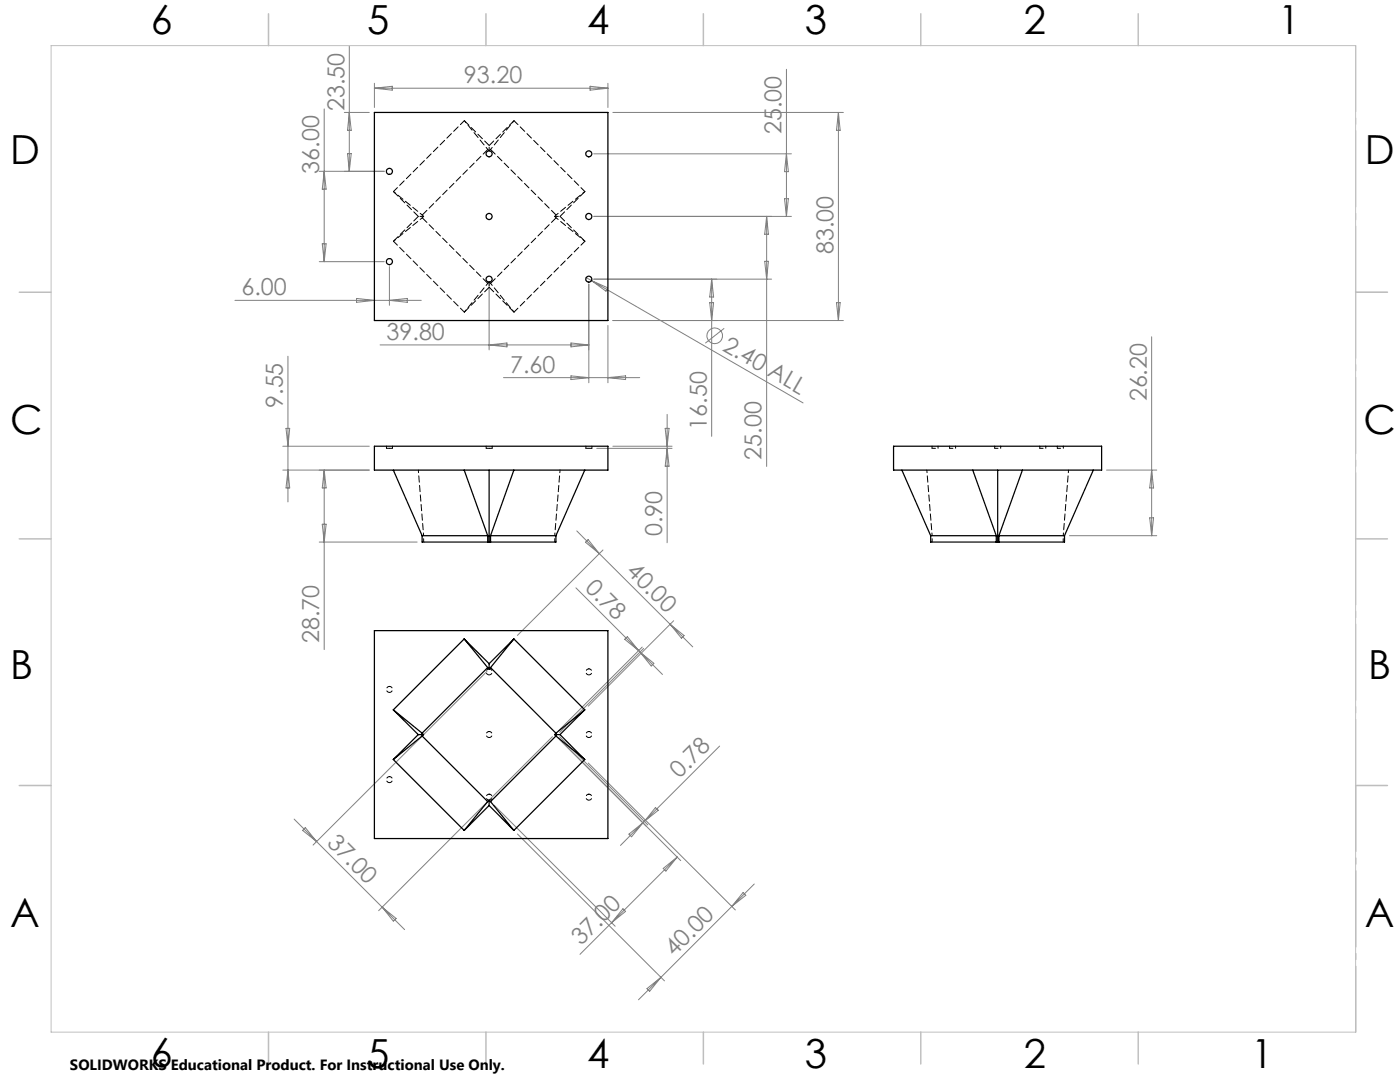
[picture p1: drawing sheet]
<svg xmlns="http://www.w3.org/2000/svg" width="279mm" height="216mm" viewBox="0 0 279 216" stroke-linecap="round" stroke-linejoin="round" font-family="sans-serif">
<g fill="none" stroke="#808080" stroke-width=".2">
<path d="M69.7 9.2v25M74.7 16.6v4.8M74.7 17.6h46.6M74.7 17.6l3.6-.4v.8zM117.8 17.2l3.5 .4-3.5 .4zM121.3 16.6v4.8M157 13.8v29.4M63.7 34.2h13M64.7 21.7v30.5M64.7 34.2l.4 3.5h-.8zM68.7 22.4h5M69.4 30.7h.7l-.4 3.5z"/>
<path d="M69.7 22.4l.4 3.6h-.7zM118.5 30.7h39.4M122.3 22.4h46M156.6 39.7h.7l-.3 3.5zM157 30.7l.3 3.6h-.7zM167.3 22.4l.4 3.6h-.8zM167.3 22.4v41.6M46.9 59.9h37.2M63.7 52.2h13M64.3 48.6h.8l-.4 3.6zM71.2 59.5l3.5 .4-3.5 .4zM77.7 53.2v7.7"/>
<path d="M77.7 59.9l3.6-.4v.8zM97.6 56.7v13.1M117 55.4l1 .6M117.5 56.7v19.7M118 56l42.3 24.4M118 56l3.3 1.4-.4 .7zM118.5 55.7h35.5M118.5 43.2h39.4M142 55.7v31.4M142 55.7l.4 3.6h-.8zM152.6 52.1h.8l-.4 3.6zM153 43.2v49.9"/>
<path d="M153 43.2l.4 3.5h-.8zM57.5 71.1v29.1M75.8 68.8h41.7M97.6 68.8l3.6-.4v.8zM100.5 75.4h27.2M113.9 75l3.6 .4-3.6 .3zM113.9 68.4l3.6 .4-3.6 .4zM121.3 64.9v11.5M121.3 75.4l3.5-.4v.7zM141.6 60.4h.8l-.4 3.6zM144.5 65.5l-3.7 3M166.9 60.4h.8l-.4 3.6z"/>
<path d="M168.3 64h-46M229.8 67.2v39.7M56.4 93.8h17.3M56.4 89h17.3M57.1 85.5h.7l-.3 3.5zM57.5 93.8l.3 3.6h-.7zM64.7 93.8l.4 3.6h-.8zM64.7 93.8v35.8M119.1 89.5h15M122.3 89h11.8M132.8 85.5h.7l-.4 3.5zM133.1 82.7v25.6"/>
<path d="M133.1 89.5l.4 3.5h-.7zM220.8 93.8h10.1M229.8 93.8l.4 3.6h-.8zM63.7 108.2h19.6M64.3 104.6h.8l-.4 3.6zM114.9 117.3l12.6 12.5M115.1 105.9l4.5 4.6M116.8 108.2l.6-.5 2.2 2.8zM119.6 110.5l18.7 18.6M120.3 109.7l-17 17.1M213.4 106.9h17.5M229.4 103.3h.8l-.4 3.6z"/>
<path d="M97.2 133.9l-34.7 34.7M124.7 127.6l.5-.6 2.3 2.8zM127.5 129.8l.2 .3M127.7 130.1l4.5 4.5M127.7 130.1l2.8 2.3-.5 .5zM128.2 129.1l-16.8 16.8M128.4 129.4l-16.7 16.8M133.7 124.6l2.8 2.2-.5 .6zM134.4 123.9l-17 17M110.2 147l-34.6 34.7M111.4 147.3l24.5 24.4M111.7 147l17.6 17.6"/>
<path d="M117.4 152.3l29.4 29.3M143.6 148.9l-15.3 15.3M58.7 163.4l17.6 17.6M60.9 165.1l2.3 2.8-2.8-2.2zM98.6 160.7l24.2 24.1M103.3 166.4l29.3 29.3M125.5 166.4l2.8-2.2-2.3 2.8zM128.3 164.2l-4.5 4.5M130.8 161.1l.6 .6-2.8 2.2zM132.4 173.3l2.7-2.3-2.2 2.8zM135.1 171l-19.4 19.4M148.3 178.1l.5 .5-2.7 2.3z"/>
<path d="M150.5 176.4l-23.1 23.1M76.3 181l4.5 4.5M76.3 181l2.8 2.3-.6 .5zM124.3 181.3l.5 .6-2.7 2.2zM129.1 197.3l2.8-2.3-2.3 2.8z"/>
<circle cx="142.6" cy="67" r="1.55"/>
</g>
<path d="M270.6 9.1v49.2M270.6 58.3v49.2M270.6 107.5v49.2M270.6 156.7v49.2" fill="none" stroke="#c0c0c0" stroke-width=".2" stroke-dasharray="15.2 1.3 1.3 1.3" stroke-dashoffset="2.1"/>
<path d="M10.2 9.1h260.3v196.9h-260.3zM270.5 58.3h6.4M270.5 156.7h6.4" fill="none" stroke="#c0c0c0" stroke-width=".2"/>
<g fill="none" stroke="#c0c0c0" stroke-width=".3">
<path d="M53.6 2.8v6.3M97 2.8v6.3M140.4 2.8v6.3M183.8 2.8v6.3M227.2 2.8v6.3M3.8 58.3h6.4M270.5 58.3h6.4M3.8 107.5h6.4M270.5 107.5h6.4M3.8 156.7h6.4M270.5 156.7h6.4M53.6 206v6.3"/>
<path d="M97 206v6.3M140.4 206v6.3M183.8 206v6.3M227.2 206v6.3"/>
</g>
<g fill="none" stroke="#000" stroke-width=".25">
<path d="M74.7 22.4h46.6v41.6h-46.6zM74.7 89h46.6v4.8h-46.6zM78.5 93.8l5.7 13.1M92.6 93.8l4.7 13.1v1.3M97.6 93.8v14.4M102.6 93.8l-4.7 13.1v1.3M116.7 93.8l-5.8 13.1M178.3 89h41.6v4.8h-41.6zM180 93.8l5.7 13.1M194.1 93.8l4.7 13.1v1.3M199.1 93.8v14.4M204 93.8l-4.6 13.1v1.3"/>
<path d="M218.2 93.8l-5.8 13.1M84.2 106.9h26.7M84.2 106.9v1.3h26.7v-1.3M185.7 106.9h26.7M185.7 106.9v1.3h26.7v-1.3M74.7 125.8h46.6v41.5h-46.6zM92.6 127.5l-14.1 14.1M92.6 127.5l4.7 5.7M92.6 127.5l5 4.9M97.3 133.2l.3 .3M97.3 133.2l-13.1 13.1M97.6 132.4v1.1"/>
<path d="M97.9 133.2l-.3 .3M97.9 133.2l13 13.1M102.6 127.5l-5 4.9M102.6 127.5l-4.7 5.7M102.6 127.5l14.1 14.1M78.5 151.6l14.1 14.1M78.5 141.6l5.7 4.7M78.5 141.6l5 5M83.5 146.6h1M83.5 146.6l-5 5M84.2 146.3l.3 .3M84.2 146.9l13.1 13"/>
<path d="M84.2 146.9l-5.7 4.7M84.5 146.6l-.3 .3M97.3 159.9l-4.7 5.8M97.6 159.7v1M97.6 159.7l.3 .2M97.6 159.7l-.3 .2M97.9 159.9l4.7 5.8M110.7 146.6l.2 .3M110.7 146.6h1.1M110.9 146.3l-.2 .3M110.9 146.9l-13 13M110.9 146.9l5.8 4.7"/>
<path d="M111.8 146.6l4.9 5M116.7 151.6l-14.1 14.1M116.7 141.6l-4.9 5M116.7 141.6l-5.8 4.7M97.6 160.7l5 5M97.6 160.7l-5 5"/>
<circle cx="77.7" cy="34.2" r=".6"/>
<circle cx="97.6" cy="30.7" r=".6"/>
<circle cx="117.5" cy="30.7" r=".6"/>
<circle cx="77.7" cy="52.2" r=".6"/>
<circle cx="97.6" cy="43.2" r=".61"/>
<circle cx="97.6" cy="55.7" r=".6"/>
<circle cx="117.5" cy="43.2" r=".61"/>
<circle cx="117.5" cy="55.7" r=".6"/>
</g>
<g fill="none" stroke="#000" stroke-width=".2" stroke-dasharray="1.3 .6">
<path d="M92.7 24.1l4.9 4.9M97.4 29.8l.2 .3M97.6 29l5-4.9M97.6 30.1l.3-.3M97.9 29.8l13.1 13.1M116.7 38.2l-4.9 5M78.5 48.1l5-4.9M83.5 43.2l-5-5M84.3 42.9l13.1-13.1M84.3 43.5l.2-.3M84.5 43.2l-.2-.3M97.4 56.5l-13.1-13"/>
<path d="M97.6 57.3l-4.9 5M97.6 56.3l-.2 .2M97.9 56.5l-.3-.2M110.7 43.2l.3 .3M111 43.5l-13.1 13M111 42.9l-.3 .3M111.8 43.2l4.9 4.9M102.6 62.3l-5-5M77.1 89.5h.6M77.1 89v.5M77.7 89.5h.6M78.3 89.5v-.5"/>
<path d="M97 89.5h.6M97 89v.5M97.6 89.5h.6M98.2 89.5v-.5M116.9 89.5h.6M116.9 89v.5M117.5 89.5h.6M118.1 89.5v-.5M186 89v.5M187.2 89.5v-.5M189.5 89v.5M190.7 89.5v-.5"/>
<path d="M198.5 89v.5M199.7 89.5v-.5M207.5 89v.5M208.7 89.5v-.5M211 89v.5M212.2 89.5v-.5"/>
</g>
<g fill="none" stroke="#000" stroke-width=".2" stroke-dasharray="1.3 .6" stroke-dashoffset=".7">
<path d="M97.4 29.8l-4.7-5.7M97.9 29.8l4.7-5.7M84.3 42.9l-5.8-4.7M84.3 43.5l-5.8 4.6M97.4 56.5l-4.7 5.8M97.9 56.5l4.7 5.8M111 42.9l5.7-4.7M111 43.5l5.7 4.6M84.5 106.9l-1-13.1M110.7 106.9l1.1-13.1M186 106.9l-1-13.1M212.2 106.9l1.1-13.1"/>
<path d="M77.7 137a.6 .6 0 0 1 .6 .8 .6 .6 0 0 1-1 .2 .6 .6 0 0 1 .3-1h.1M97.6 133.5a.6 .6 0 0 1 .6 .8 .6 .6 0 0 1-1 .2 .6 .6 0 0 1 .3-1h.1M117.5 133.5a.6 .6 0 0 1 .6 .8 .6 .6 0 0 1-1 .2 .6 .6 0 0 1 .3-1h.1M77.7 155a.6 .6 0 0 1 .6 .8 .6 .6 0 0 1-1 .2 .6 .6 0 0 1 .3-1h.1M97.6 158.5a.6 .6 0 0 1 .6 .8 .6 .6 0 0 1-1 .2 .6 .6 0 0 1 .3-1h.1M97.6 146a.6 .6 0 0 1 .6 .8 .6 .6 0 0 1-1 .2 .6 .6 0 0 1 .3-1h.1M117.5 158.5a.6 .6 0 0 1 .6 .8 .6 .6 0 0 1-1 .2 .6 .6 0 0 1 .3-1h.1M117.5 146a.6 .6 0 0 1 .6 .8 .6 .6 0 0 1-1 .2 .6 .6 0 0 1 .3-1h.1"/>
</g>
<path d="M186 89.5h1.2M189.5 89.5h1.2M198.5 89.5h1.2M207.5 89.5h1.2M211 89.5h1.2M84.5 108.1v-1.2M110.7 108.1v-1.2M186 108.1v-1.2M212.2 108.1v-1.2" fill="none" stroke="#000" stroke-width=".2" stroke-dasharray="1.3 .6" stroke-dashoffset=".6"/>
<path d="M97.6 30.1v-1.1M84.5 43.2h-1M97.6 56.3v1M110.7 43.2h1.1" fill="none" stroke="#000" stroke-width=".2" stroke-dasharray="1.3 .6" stroke-dashoffset=".5"/>
<path d="M78.5 38.2l14.2-14.1M102.6 24.1l14.1 14.1M116.7 48.1l-14.1 14.2M92.7 62.3l-14.2-14.2" fill="none" stroke="#000" stroke-width=".2" stroke-dasharray="1.3 .6" stroke-dashoffset=".2"/>
<g font-size="8">
<text x="30.1" y="6.8">6</text>
<text x="73.3" y="6.9">5</text>
<text x="117.2" y="6.9">4</text>
<text x="160.6" y="6.9">3</text>
<text x="204.3" y="6.9">2</text>
<text x="255.1" y="6.9">1</text>
<text x="2.1" y="32.7">D</text>
<text x="272.4" y="32.7">D</text>
<text x="2.1" y="86.5">C</text>
<text x="272.1" y="86.5">C</text>
<text x="2.1" y="135.6">B</text>
<text x="273.1" y="135.6">B</text>
<text x="2.1" y="185.1">A</text>
<text x="272.4" y="185.1">A</text>
<text x="30.1" y="212.9">6</text>
<text x="73.3" y="213">5</text>
<text x="117.2" y="213">4</text>
<text x="160.6" y="213">3</text>
<text x="204.3" y="213">2</text>
<text x="249.7" y="213">1</text>
</g>
<g font-size="4.7" fill="#808080">
<text x="92.6" y="16.6">93.20</text>
<text x="68.7" y="22.2" transform="rotate(-90 68.7 22.2)">23.50</text>
<text x="156" y="26.8" transform="rotate(-90 156 26.8)">25.00</text>
<text x="63.7" y="34.6" transform="rotate(-90 63.7 34.6)">36.00</text>
<text x="166.3" y="50.7" transform="rotate(-90 166.3 50.7)">83.00</text>
<text x="48.2" y="58.9">6.00</text>
<text x="77.2" y="67.8">39.80</text>
<text x="144" y="69.8" transform="rotate(30 144 69.8)">2.40 ALL</text>
<text x="101.8" y="74.3">7.60</text>
<text x="56.5" y="81.4" transform="rotate(-90 56.5 81.4)">9.55</text>
<text x="228.8" y="80.1" transform="rotate(-90 228.8 80.1)">26.20</text>
<text x="141" y="85.7" transform="rotate(-90 141 85.7)">16.50</text>
<text x="152" y="91.7" transform="rotate(-90 152 91.7)">25.00</text>
<text x="132.1" y="107" transform="rotate(-90 132.1 107)">0.90</text>
<text x="116.6" y="117.5" transform="rotate(45 116.6 117.5)">0.78</text>
<text x="124.9" y="114.2" transform="rotate(45 124.9 114.2)">40.00</text>
<text x="63.7" y="128.3" transform="rotate(-90 63.7 128.3)">28.70</text>
<text x="135.6" y="155.4" transform="rotate(-45 135.6 155.4)">0.78</text>
<text x="65.1" y="168.4" transform="rotate(45 65.1 168.4)">37.00</text>
<text x="116" y="188.8" transform="rotate(-45 116 188.8)">37.00</text>
<text x="134.5" y="191" transform="rotate(-45 134.5 191)">40.00</text>
</g>
<text font-size="3" x="14" y="213.5">SOLIDWORKS Educational Product. For Instructional Use Only.</text>
</svg>
